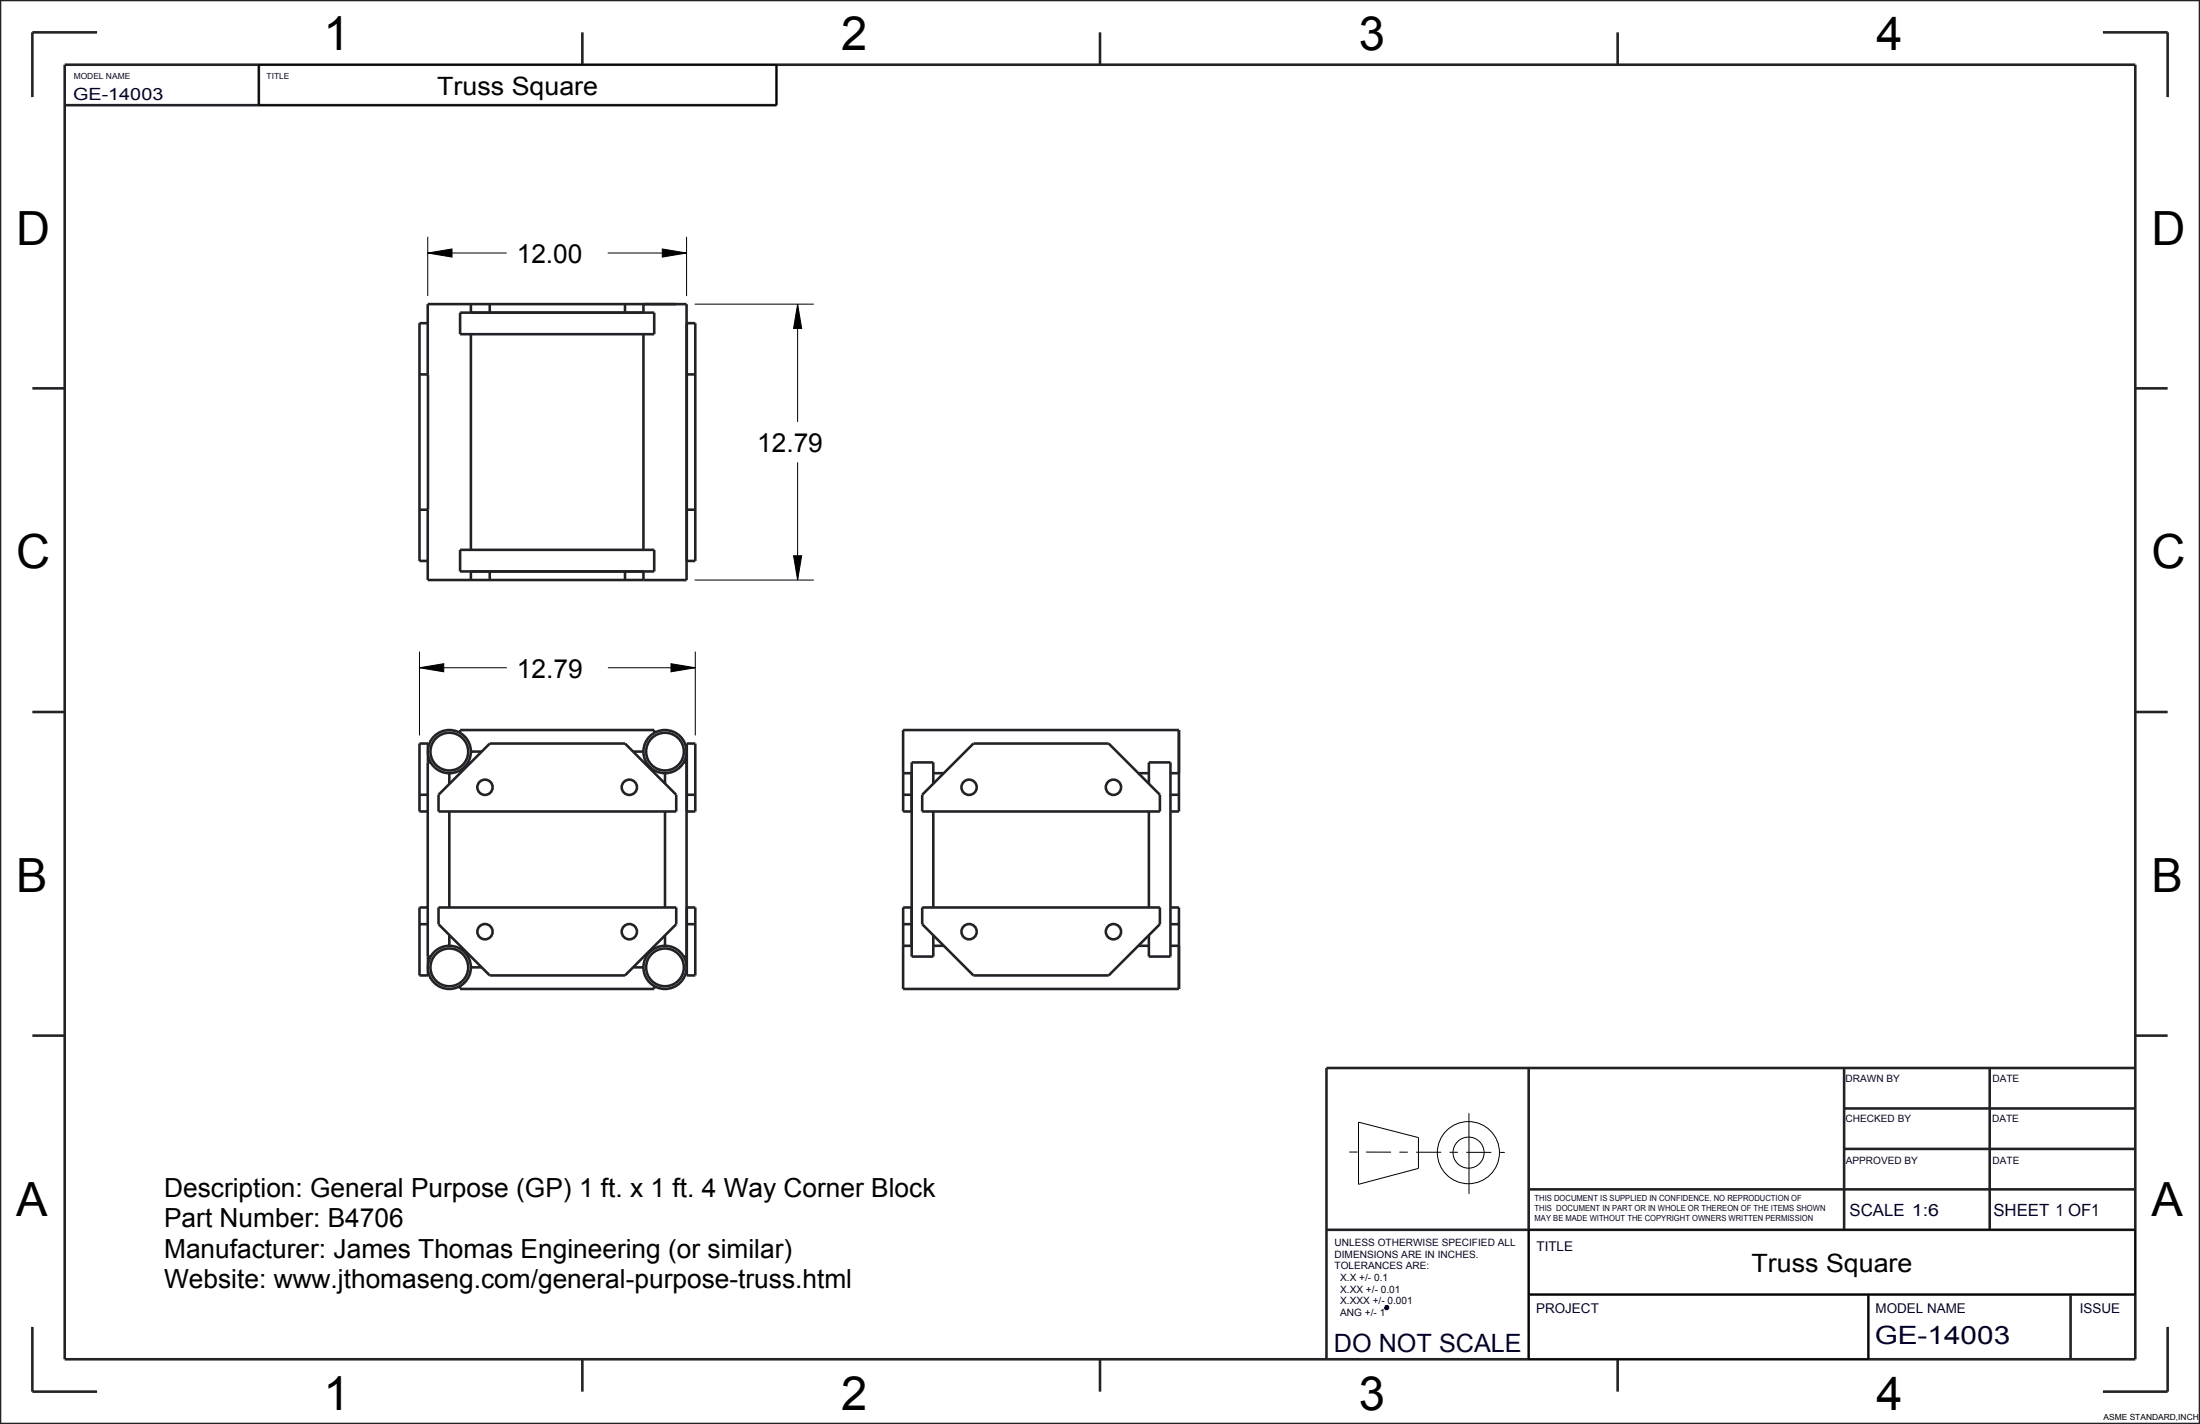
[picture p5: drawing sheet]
<svg xmlns="http://www.w3.org/2000/svg" width="432mm" height="279mm" viewBox="0 0 432 279" stroke-linecap="round" stroke-linejoin="round" font-family="sans-serif">
<path d="M271.9 256.4l.4-.1 .1 .4-.4 .1z" fill="none" stroke="#003" stroke-width=".51"/>
<path d="M84 49.6l4.7-.7v1.5zM130 48.9l4.8 .7-4.8 .8zM156.6 59.7l.7 4.7h-1.5zM155.8 109h1.5l-.7 4.8zM82.3 131l4.8-.8v1.6zM131.7 130.2l4.8 .8-4.8 .8z" fill="#000"/>
<g fill="none" stroke="#000" stroke-width=".2">
<path d="M50.8 12.7h101.6v8h-101.6zM84 49.6l4.7-.7v1.5zM84 46.5v11.6M84 49.6h15.4M119.3 49.6h15.5M130 48.9l4.8 .7-4.8 .8zM134.8 46.5v11.6M136.3 59.7h23.4M156.6 59.7l.7 4.7h-1.5zM156.6 59.7v23.1M156.6 90.7v23.1M136.3 113.8h23.4"/>
<path d="M155.8 109h1.5l-.7 4.8zM82.3 131l4.8-.8v1.6zM82.3 127.8v16.5M82.3 131h17.2M119.3 131h17.2M131.7 130.2l4.8 .8-4.8 .8zM136.5 127.8v16.5M288.3 218.4v15.9M266.6 220.2l11.8 3v6l-11.8 3.2zM300 254h119.1v-12.7h-119.1v25.4h66.7v-12.7"/>
<circle cx="288.2" cy="226.2" r="6.1"/>
<circle cx="288.2" cy="226.2" r="3"/>
</g>
<path d="M264.8 226l30.5 .1" fill="none" stroke="#000" stroke-width=".2" stroke-dasharray="1.6 1.6 4.9 1.6" stroke-linecap="butt"/>
<g fill="none" stroke="#222226" stroke-width=".51">
<path d="M0 0h431.8v279.4h-431.8zM12.7 12.7h406.4v254h-406.4zM19 6.4h-12.7v12.7M50.8 12.7v7.9M114.3 6.4v6.3M152.4 12.7v7.9h-139.7M215.9 6.4v6.3M317.5 6.4v6.3M412.7 6.4h12.7v12.7M92.4 59.7v1.6M96.1 59.7v1.6M122.7 59.7v1.6"/>
<path d="M126.3 59.7v1.6M6.3 76.2h6.4M82.3 73.5h1.7v26.5h-1.7M84 63.4h-1.7v46.7h1.7M84 73.5v-13.8h50.8v54.1h-50.8v-13.8M90.3 61.3h38.1v4.3h-38.1zM92.4 65.6v42.3M126.3 65.6v42.3M134.8 63.4h1.7v46.7h-1.7zM134.8 73.5h1.7M419.1 76.2h6.3M90.3 107.9h38.1v4.2h-38.1z"/>
<path d="M92.4 112.1v1.7M96.1 112.1v1.7M122.7 112.1v1.7M126.3 112.1v1.7M134.8 100h1.7M6.3 139.7h6.4M419.1 139.7h6.3M82.3 155.9h1.7M84 149.6v38.1M84 146.9v-1h-1.7v13.3h1.7M84 148.1v1.5M86.1 155.9l10-10h26.6l10 10v3.3h-46.6z"/>
<path d="M90.3 143.2h38.1M134.8 149.6v38.1M134.8 145.9h1.7v13.3h-1.7zM134.8 155.9h1.7M177.3 151.7v7.5h1.6M177.3 155.9h1.6M178.9 151.7h-1.6v-8.5h54.1v16h-1.7M181 155.9l10.1-10h26.5l10.1 10v3.3h-46.7zM183.2 153.8v-4.2h-4.3v38.1h4.3v-4.2M183.2 159.2v18.9M183.2 151.7h2M223.4 151.7h2.1"/>
<path d="M225.5 153.8v-4.2h4.2v38.1h-4.2v-4.2M225.5 159.2v18.9M229.7 151.7h1.7M229.7 155.9h1.7M84 178.1h-1.7v13.3h1.7v-1M86.1 178.1h46.6v3.2l-10 10.1h-26.6l-10-10.1zM134.8 178.1h1.7v13.3h-1.7zM178.9 178.1h-1.6v7.5M181 178.1h46.7v3.2l-10.1 10.1h-26.5l-10.1-10.1zM229.7 178.1h1.7v15.9h-54.1v-8.4h1.6M82.3 181.3h1.7M84 187.7v1.5"/>
<path d="M90.3 194h38.1M134.8 181.3h1.7M177.3 181.3h1.6M183.2 185.6h2M223.4 185.6h2.1M229.7 185.6h1.7M229.7 181.3h1.7M6.3 203.2h6.4M300 209.5v57.2M361.9 217.5h57.2M361.9 209.5v31.8M390.5 209.5v31.8"/>
<path d="M419.1 209.5h-158.8v57.2M419.1 203.2h6.3M300 233.4h119.1M361.9 225.4h57.2M260.3 241.3h158.8M300 254h119.1M366.7 254v12.7M406.4 254v12.7M6.3 260.3v12.7h12.7M114.3 266.7v6.3M215.9 266.7v6.3M317.5 266.7v6.3"/>
<path d="M425.4 260.3v12.7h-12.7"/>
<circle cx="88.2" cy="147.5" r="4.2"/>
<circle cx="88.2" cy="147.5" r="3.7"/>
<circle cx="95.2" cy="154.5" r="1.5"/>
<circle cx="123.5" cy="154.5" r="1.5"/>
<circle cx="130.5" cy="147.5" r="4.2"/>
<circle cx="130.5" cy="147.5" r="3.7"/>
<circle cx="190.2" cy="154.5" r="1.5"/>
<circle cx="218.5" cy="154.5" r="1.5"/>
<circle cx="88.2" cy="189.8" r="4.2"/>
<circle cx="88.2" cy="189.8" r="3.7"/>
<circle cx="95.2" cy="182.8" r="1.5"/>
<circle cx="123.5" cy="182.8" r="1.5"/>
<circle cx="130.5" cy="189.8" r="4.2"/>
<circle cx="130.5" cy="189.8" r="3.7"/>
<circle cx="190.2" cy="182.8" r="1.5"/>
<circle cx="218.5" cy="182.8" r="1.5"/>
</g>
<!-- layer: 02___PRT_ALL_AXES -->
<g fill="none" stroke="#222226" stroke-width=".51">
<path d="M84 149.6h.5M88.2 151.7v2.1M88.2 159.2v18.9M90.3 143.2v.6M92.4 147.5h2.1M124.3 147.5h2M128.4 143.2v.6M130.5 151.7v2M130.5 159.2v18.9M134.2 149.6h.6M84 187.7h.5M88.2 183.4v2.2"/>
<path d="M90.3 193.5v.5M92.4 189.8h2.1M124.3 189.8h2M128.4 193.5v.5M130.5 183.5v2.1M134.2 187.7h.6"/>
</g>
<g font-size="9.2">
<text x="63.5" y="9.9">1</text>
<text x="165.1" y="9.9">2</text>
<text x="266.7" y="9.9">3</text>
<text x="368.3" y="9.9">4</text>
<text x="3.2" y="48">D</text>
<text x="422.3" y="48">D</text>
<text x="3.2" y="111.5">C</text>
<text x="422.3" y="111.5">C</text>
<text x="3.2" y="175">B</text>
<text x="422.3" y="175">B</text>
<text x="3.2" y="238.5">A</text>
<text x="422.3" y="238.5">A</text>
<text x="63.5" y="276.6">1</text>
<text x="165.1" y="276.6">2</text>
<text x="266.7" y="276.6">3</text>
<text x="368.3" y="276.6">4</text>
</g>
<g font-size="5.2">
<text x="101.4" y="51.6">12.00</text>
<text x="148.6" y="88.7">12.79</text>
<text x="101.5" y="133">12.79</text>
<text x="32.2" y="234.9">Description: General Purpose (GP) 1 ft. x 1 ft. 4 Way Corner Block</text>
<text x="32.2" y="240.8">Part Number: B4706</text>
<text x="32.2" y="246.8">Manufacturer: James Thomas Engineering (or similar)</text>
<text x="32.2" y="252.7">Website: www.jthomaseng.com/general-purpose-truss.html</text>
</g>
<g font-size="5">
<text x="85.8" y="18.6">Truss Square</text>
<text x="343.8" y="249.6">Truss Square</text>
</g>
<g font-size="5" fill="#003">
<text x="367.9" y="263.8">GE-14003</text>
<text x="261.8" y="265.2">DO NOT SCALE</text>
</g>
<g font-size="3.3" fill="#003">
<text x="14.3" y="19.6">GE-14003</text>
<text x="363" y="238.6">SCALE 1:6</text>
<text x="391.3" y="238.7">SHEET 1 OF1</text>
</g>
<g font-size="2.6" fill="#003">
<text x="301.6" y="245.5">TITLE</text>
<text x="301.5" y="257.7">PROJECT</text>
<text x="368.1" y="257.6">MODEL NAME</text>
<text x="408.2" y="257.7">ISSUE</text>
</g>
<g font-size="2" fill="#003">
<text x="362.2" y="212.3">DRAWN BY</text>
<text x="391.1" y="212.3">DATE</text>
<text x="362.2" y="220.1">CHECKED BY</text>
<text x="391" y="220.1">DATE</text>
<text x="362.3" y="228.4">APPROVED BY</text>
<text x="391.1" y="228.4">DATE</text>
<text x="261.9" y="244.5">UNLESS OTHERWISE SPECIFIED ALL</text>
<text x="261.9" y="246.8">DIMENSIONS ARE IN INCHES.</text>
<text x="261.9" y="249.1">TOLERANCES ARE:</text>
<text x="263" y="251.3">X.X +/- 0.1</text>
<text x="263" y="253.6">X.XX +/- 0.01</text>
<text x="263" y="255.9">X.XXX +/- 0.001</text>
<text x="263" y="258.2">ANG +/- 1</text>
</g>
<g font-size="1.7" fill="#003">
<text x="14.5" y="15.4">MODEL NAME</text>
<text x="52.3" y="15.4">TITLE</text>
<text x="301.2" y="235.7">THIS DOCUMENT IS SUPPLIED IN CONFIDENCE. NO REPRODUCTION OF</text>
<text x="301.2" y="237.6">THIS DOCUMENT IN PART OR IN WHOLE OR THEREON OF THE ITEMS SHOWN</text>
<text x="301.2" y="239.5">MAY BE MADE WITHOUT THE COPYRIGHT OWNERS WRITTEN PERMISSION</text>
</g>
<text font-size="1.7" x="412.9" y="278.7">ASME STANDARD,INCH</text>
</svg>
